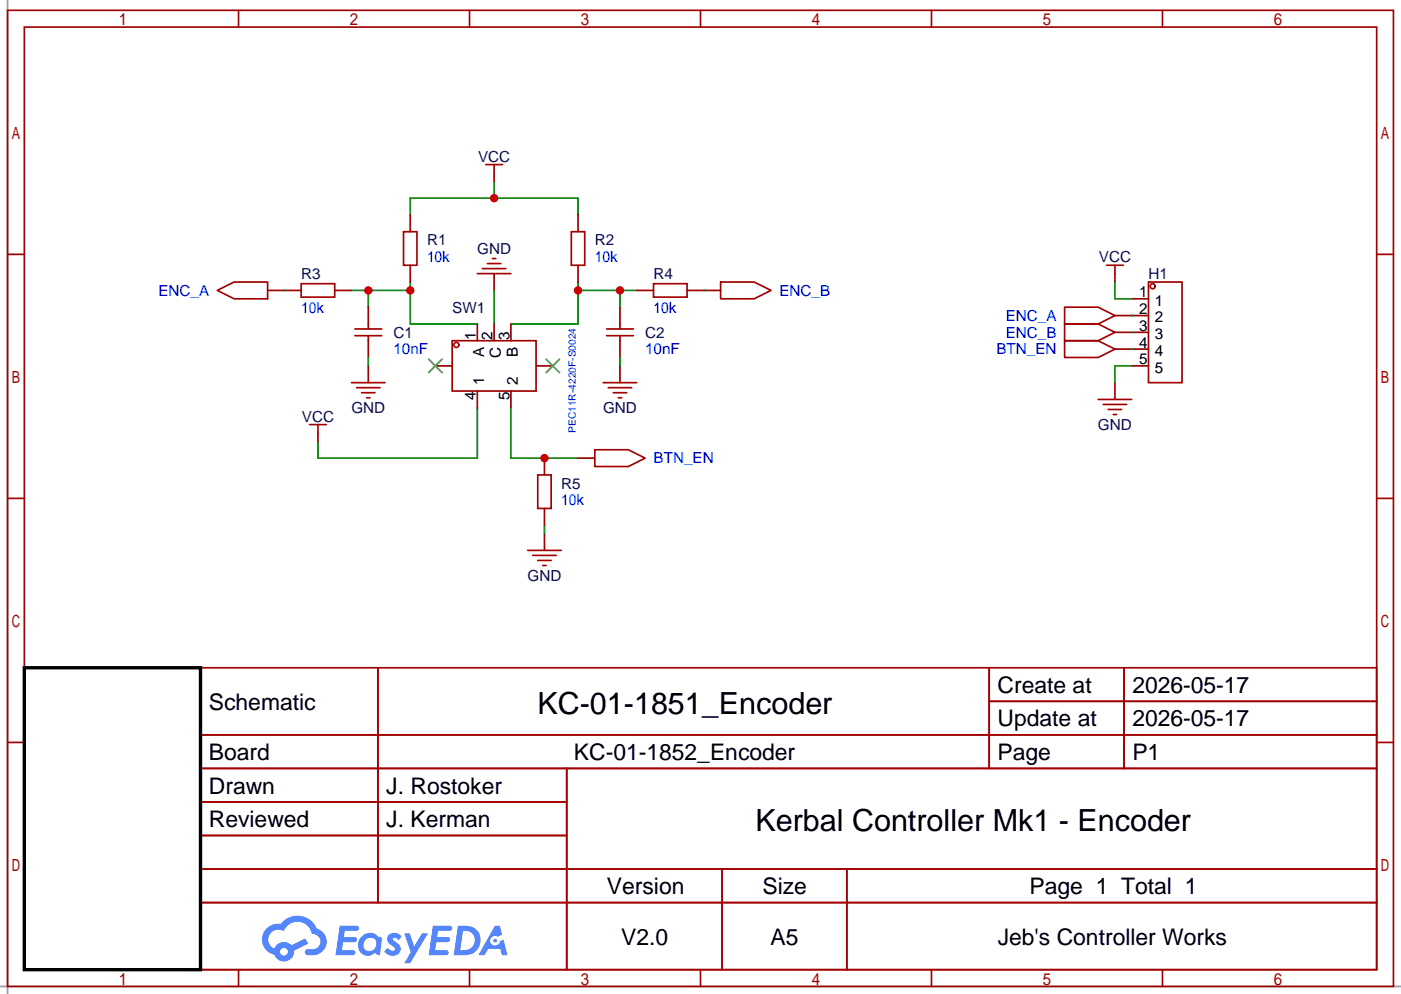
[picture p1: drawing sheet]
<svg xmlns="http://www.w3.org/2000/svg" width="212mm" height="151mm" viewBox="0 0 212 151" stroke-linecap="round" stroke-linejoin="round" font-family="sans-serif">
<path d="M1.1 0v150.5M0 149.4h212.1" fill="none" stroke="#999" stroke-width=".25"/>
<g fill="none" stroke="#a10000" stroke-width=".25">
<path d="M1.1 1.6h209.8v147.8h-209.8zM3.7 4.1h204.7v142.8h-204.7zM36.1 1.6v2.5M71.1 1.6v2.5M106 1.6v2.5M141 1.6v2.5M176 1.6v2.5M1.1 38.5h2.6M208.4 38.5h2.5M1.1 75.5h2.6M208.4 75.5h2.5M1.1 112.4h2.6"/>
<path d="M30.4 101.1h178v45.8h-178zM30.4 111.3h178M30.4 116.4h178M57.2 101.1v35.6M85.8 116.4v30.5M149.8 101.1v15.3M149.8 106.2h58.6M170.2 101.1v15.3M208.4 112.4h2.5M30.4 121.5h55.4M30.4 131.6h178M30.4 126.5h55.4"/>
<path d="M30.4 136.7h178M109.3 131.6v15.3M128.2 131.6v15.3M36.1 146.9v2.5M71.1 146.9v2.5M106 146.9v2.5M141 146.9v2.5M176 146.9v2.5"/>
</g>
<g fill="#5487ff">
<path d="M58.9 141.5a1.3 1.3 0 0 1 1.9 .3l-.4 .6a.54 .54 0 0 0-1-.2l.1 .1a2.32 2.32 0 0 1 1.2 1.4 1.36 1.36 0 0 1-1.1 1.1 1.36 1.36 0 0 1-1.4-.7l.5-.6a.7 .7 0 0 0 1.1 .3v-.2a2.4 2.4 0 0 1-1.2-1.4l.1-.5z"/>
<path d="M61.2 141.3h.8l.7 2 1.2-2h.9l-2.7 4.6h-.9l1-1.7z"/>
<path d="M51.4 140.2h1.7a1.31 1.31 0 0 1 1.2 .2 .4 .4 0 0 1-.4 .6h-1.7l-.1 .9h1.6a.4 .4 0 0 1 .3 .4 .4 .4 0 0 1-.4 .4h-1.7l-.1 1.2h.8a1.23 1.23 0 0 1 1.2 .2 .39 .39 0 0 1-.4 .6h-2.6z"/>
<path d="M65.5 140.2h1.7a1.32 1.32 0 0 1 1.2 .2 .39 .39 0 0 1-.3 .6h-1.8l-.1 .9h1.6a.4 .4 0 0 1 .4 .4 .4 .4 0 0 1-.5 .4h-1.6l-.2 1.2h.8a1.23 1.23 0 0 1 1.2 .2 .39 .39 0 0 1-.4 .6h-2.6z"/>
<path d="M74.9 140.2h.8l.3 1.3-.6 .4a.75 .75 0 0 0-1.1 .3 .75 .75 0 0 0 .4 1 .75 .75 0 0 0 1-.6l.5-.3 .6 2.4h-.8l-.3-1h-1.8l-.5 1h-1z"/>
<path d="M69.3 140.2l-.6 4.5h1.4a2.27 2.27 0 0 0 2.6-1.7 2.27 2.27 0 0 0-1.4-2.7zM70.1 141a1.5 1.5 0 0 1 1.8 1.5 1.5 1.5 0 0 1-1.9 1.4h-.3z"/>
<path d="M54.7 141.8a1.62 1.62 0 0 0-.4 2.1 1.62 1.62 0 0 0 2.1 .7l.3-.3 .4 .3 .4 .1 .3-2.5-.1-.3h-.2a.57 .57 0 0 1-.6-.4 1.73 1.73 0 0 0-2.2 .3zM55.3 142.3a.96 .96 0 0 1 1.5 0 .96 .96 0 0 1-.2 1.5 .95 .95 0 0 1-1.4-.1 .95 .95 0 0 1 .1-1.4z"/>
<path d="M40.4 140.6a2.37 2.37 0 0 0 1.1 4 1.54 1.54 0 0 0 1.8 1 1.54 1.54 0 0 0 1.2-1.6l2.2-1.1-.5-.8-2.1 1.1a1.57 1.57 0 0 0-2.6 .4 1.5 1.5 0 0 1-.7-2.1 1.5 1.5 0 0 1 2.2-.5 2.23 2.23 0 0 1 2.3-1.4 2.23 2.23 0 0 1 1.9 1.8 1.16 1.16 0 0 1 1.3 1.1 1.16 1.16 0 0 1-1.1 1.3h-.7a.47 .47 0 0 0-.6 .3 .47 .47 0 0 0 .5 .6 2.26 2.26 0 0 0 2.8-2.6 2.12 2.12 0 0 0-1.4-1.5 3.2 3.2 0 0 0-5.5-.7h-.3a2.55 2.55 0 0 0-1.8 .7zM42.4 144.1a.6 .6 0 0 1 1.2 0 .6 .6 0 0 1-1.2 0z"/>
<circle cx="74.9" cy="142.5" r=".28"/>
</g>
<path d="M3.7 101.1h26.7v45.8h-26.7z" fill="none" stroke="#000" stroke-width=".51"/>
<path d="M62.1 32.6v-2.6h25.4v2.6M74.8 27.5v2.5" fill="none" stroke="#008700" stroke-width=".25"/>
<circle cx="74.8" cy="30" r=".63" fill="#c00"/>
<path d="M53.2 44h8.9M55.8 44v2.5M62.1 42.7v6.4h10.2" fill="none" stroke="#008700" stroke-width=".25"/>
<g fill="#c00">
<circle cx="62.1" cy="44" r=".63"/>
<circle cx="55.8" cy="44" r=".63"/>
</g>
<path d="M74.8 41.4v2.6" fill="none" stroke="#870000" stroke-width=".25"/>
<path d="M73.8 39.9h2M74.5 39.2h.6M72.3 41.4h5M73 40.7h3.6" fill="none" stroke="#a10000" stroke-width=".25"/>
<path d="M74.8 44v5.1M87.5 44h8.9M87.5 42.7v6.4h-10.2M93.9 44v2.5" fill="none" stroke="#008700" stroke-width=".25"/>
<g fill="#c00">
<circle cx="93.9" cy="44" r=".63"/>
<circle cx="87.5" cy="44" r=".63"/>
</g>
<g fill="none" stroke="#a10000" stroke-width=".25">
<path d="M61.1 35.1h2v5.1h-2zM86.5 35.1h2v5.1h-2zM32.9 44l2.5-1.3h5.1v2.6h-5.1zM45.6 43h5.1v2h-5.1zM53.2 58h5.1M53.7 50.8h4.1M53.7 49.8h4.1M54 58.7h3.5M54.7 59.5h2.1M55.8 49.1v.7M55.8 50.8v.8M68.5 51.6h12.7v7.6h-12.7z"/>
<path d="M91.3 58h5.1M91.8 50.8h4.1M91.8 49.8h4.1M92.1 58.7h3.5M92.8 59.5h2.1M93.9 49.1v.7M93.9 50.8v.8M98.9 43h5.1v2h-5.1zM109.1 42.7h5.1l2.5 1.3-2.5 1.3h-5.1zM55.5 60.2h.5M90 68.1h5.1l2.6 1.3-2.6 1.3h-5.1zM93.6 60.2h.5"/>
<path d="M79.9 83.4h5.1M80.6 84.1h3.6M81.4 84.9h2M82.2 85.6h.5"/>
<circle cx="69.1" cy="52.2" r=".38"/>
</g>
<g fill="none" stroke="#870000" stroke-width=".25">
<path d="M62.1 32.6v2.5M87.5 32.6v2.5M40.5 44h5.1M50.7 44h2.5M55.8 46.5v2.6M55.8 51.6v2.5M55.8 55.4v2.6M62.1 40.2v2.5M65.9 55.4h2.6M72.3 49.1v2.5M72.3 59.2v2.6M74.8 49.1v2.5"/>
<path d="M77.3 49.1v2.5M77.3 59.2v2.6M81.2 55.4h2.5M87.5 40.2v2.5M93.9 46.5v2.6M93.9 51.6v2.5M93.9 55.4v2.6M96.4 44h2.5M104 44h5.1M82.4 69.4v2.5M87.5 69.4h2.5M82.4 80.8v2.6"/>
</g>
<path d="M43.1 44h.1M55.8 54.1v1.3M93.9 54.1v1.3M106.6 44h.1M72.3 61.8v7.6h-24.2v-2.6M77.3 61.8v7.6h10.2M82.4 79.5v1.3" fill="none" stroke="#008700" stroke-width=".25"/>
<path d="M64.9 54.4l2 2M66.9 54.4l-2 2M82.7 54.4l2 2M84.7 54.4l-2 2" fill="none" stroke="#3c3" stroke-width=".25"/>
<circle cx="82.4" cy="69.4" r=".63" fill="#c00"/>
<path d="M74.8 26.2v1.3M168.8 47.8h5.1M168.8 50.3h5.1M168.8 52.9h5.1M168.8 41.4v1.3M168.8 58v2.5M171.3 45.3h2.6M171.3 55.4h2.6M48.1 65.6v1.2M82.4 77v2.5" fill="none" stroke="#870000" stroke-width=".25"/>
<g fill="none" stroke="#a10000" stroke-width=".25">
<path d="M73.5 24.9h2.6M74.8 24.9v1.3M161.2 46.5h5l2.6 1.3-2.6 1.3h-5zM161.2 49.1h5l2.6 1.2-2.6 1.3h-5zM161.2 51.6h5l2.6 1.3-2.6 1.2h-5zM167.5 40.2h2.6M168.8 40.2v1.2M173.9 42.7h5v15.3h-5zM46.9 64.3h2.5M48.1 64.3v1.3M81.4 71.9h2v5.1h-2zM166.2 60.5h5.1"/>
<path d="M167 61.3h3.6M167.8 62h2M168.5 62.8h.5"/>
<circle cx="174.5" cy="43.3" r=".38"/>
</g>
<path d="M168.8 42.7v2.6h2.5M171.3 47.8h.1M171.3 50.3h.1M171.3 52.9h.1M171.3 55.4h-2.5v2.6" fill="none" stroke="#008700" stroke-width=".25"/>
<g font-size="4.6">
<text x="81.4" y="108.1">KC-01-1851_Encoder</text>
<text x="114.4" y="125.8">Kerbal Controller Mk1 - Encoder</text>
</g>
<g font-size="3.5">
<text x="31.6" y="107.5">Schematic</text>
<text x="151" y="104.9">Create at</text>
<text x="171.4" y="104.9">2026-05-17</text>
<text x="151" y="110">Update at</text>
<text x="171.4" y="110">2026-05-17</text>
<text x="31.6" y="115.1">Board</text>
<text x="86.9" y="115.1">KC-01-1852_Encoder</text>
<text x="151" y="115.1">Page</text>
<text x="171.4" y="115.1">P1</text>
<text x="31.6" y="120.2">Drawn</text>
<text x="31.6" y="125.3">Reviewed</text>
<text x="58.5" y="120.2">J. Rostoker</text>
<text x="58.5" y="125.3">J. Kerman</text>
<text x="91.9" y="135.4">Version</text>
<text x="115.4" y="135.4">Size</text>
<text x="155.9" y="135.4">Page 1 Total 1</text>
<text x="94" y="143">V2.0</text>
<text x="116.7" y="143">A5</text>
<text x="151" y="143">Jeb's Controller Works</text>
</g>
<g font-size="2.3" fill="#000080">
<text x="72.4" y="24.5">VCC</text>
<text x="64.6" y="37.2">R1</text>
<text x="72.2" y="38.4">GND</text>
<text x="90" y="37.2">R2</text>
<text x="166.4" y="39.7">VCC</text>
<text x="45.6" y="42.2">R3</text>
<text x="68.5" y="47.3">SW1</text>
<text x="98.9" y="42.2">R4</text>
<text x="173.9" y="42.2">H1</text>
<text x="59.6" y="51.1">C1</text>
<text x="97.7" y="51.1">C2</text>
<text x="45.7" y="63.8">VCC</text>
<text x="53.2" y="62.6">GND</text>
<text x="91.3" y="62.6">GND</text>
<text x="166.2" y="65.1">GND</text>
<text x="85" y="74">R5</text>
<text x="79.9" y="88">GND</text>
</g>
<g font-size="2.3" fill="#00f">
<text x="24" y="44.8">ENC_A</text>
<text x="118" y="44.8">ENC_B</text>
<text x="59.6" y="53.7">10nF</text>
<text x="97.7" y="53.7">10nF</text>
<text x="150.8" y="53.7">BTN_EN</text>
<text x="152.2" y="48.6">ENC_A</text>
<text x="152.2" y="51.1">ENC_B</text>
<text x="98.9" y="70.2">BTN_EN</text>
</g>
<g font-size="2.3">
<text x="172.5" y="45">1</text>
<text x="172.5" y="47.6">2</text>
<text x="174.8" y="46.3">1</text>
<text x="72" y="51.5" transform="rotate(-90 72 51.5)">1</text>
<text x="74.6" y="51.5" transform="rotate(-90 74.6 51.5)">2</text>
<text x="77.1" y="51.5" transform="rotate(-90 77.1 51.5)">3</text>
<text x="172.5" y="50.1">3</text>
<text x="172.5" y="52.6">4</text>
<text x="174.8" y="48.8">2</text>
<text x="174.8" y="51.4">3</text>
<text x="174.8" y="53.9">4</text>
<text x="73.3" y="58.3" transform="rotate(-90 73.3 58.3)">1</text>
<text x="73.3" y="54.1" transform="rotate(-90 73.3 54.1)">A</text>
<text x="75.8" y="54.2" transform="rotate(-90 75.8 54.2)">C</text>
<text x="78.4" y="58.3" transform="rotate(-90 78.4 58.3)">2</text>
<text x="78.4" y="54.1" transform="rotate(-90 78.4 54.1)">B</text>
<text x="172.5" y="55.2">5</text>
<text x="174.8" y="56.5">5</text>
<text x="72" y="60.6" transform="rotate(-90 72 60.6)">4</text>
<text x="77.1" y="60.6" transform="rotate(-90 77.1 60.6)">5</text>
</g>
<text font-size="1.5" fill="#00f" x="87.2" y="65.6" transform="rotate(-90 87.2 65.6)">PEC11R-4220F-S0024</text>
</svg>
